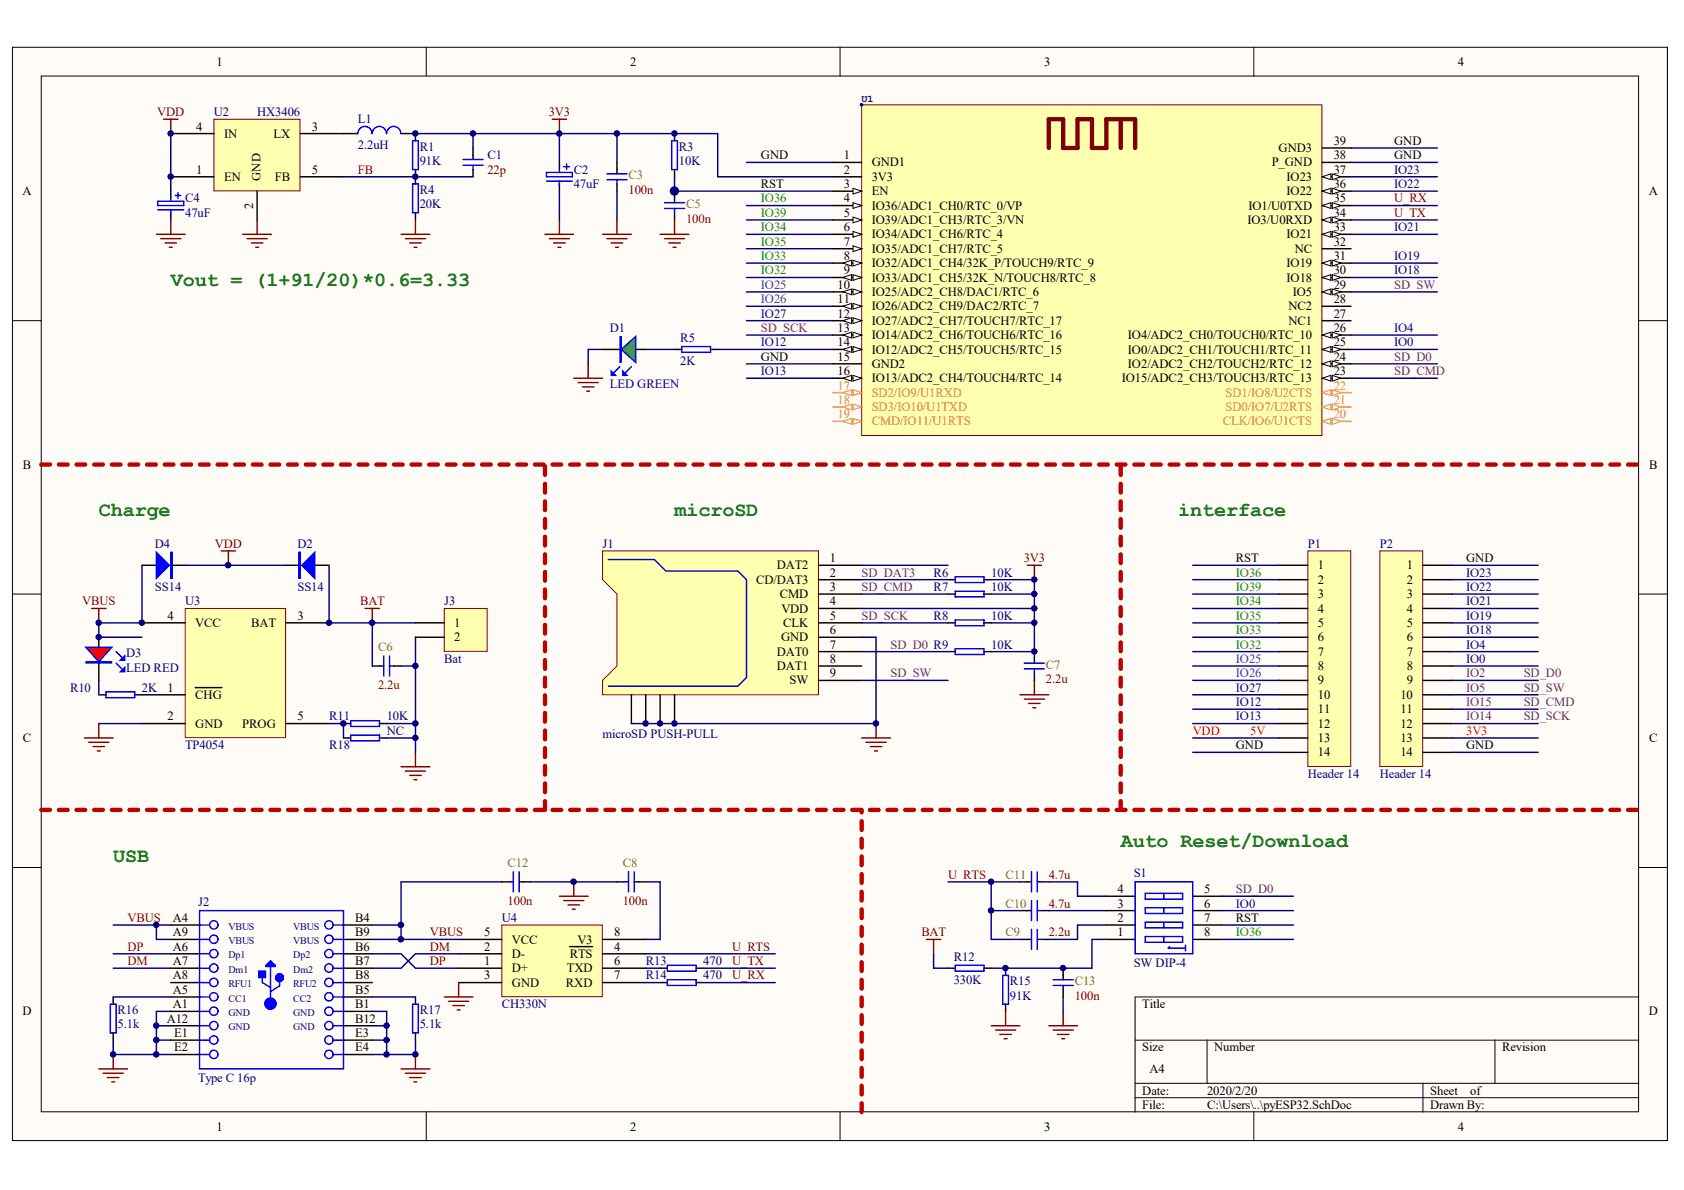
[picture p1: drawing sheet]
# Altium schematic sheet pyESP32.SchDoc
size A4

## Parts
C1  22p  [C0402]
C2  47uF  [3216]
C3  100n  [C0402]
C4  47uF  [3216]
C5  100n  [C0402]
C6  2.2u  [C0402]
C7  2.2u  [C0402]
C8  100n  [C0402]
C9  2.2u  [C0402]
C10  4.7u  [C0402]
C11  4.7u  [C0402]
C12  100n  [C0402]
C13  100n  [C0402]
D1  LED GREEN  [LED_0603_GREEN]
D2  SS14  [SOD-123]
D3  LED RED  [LED_0603_RED]
D4  SS14  [SOD-123]
J1  microSD PUSH-PULL  [microSD-1]
J2  Type C 16p  [Type-C 16P]
J3  Bat  [2P-1.25]
L1  2.2uH  [IND-252012]
P1  Header 14  [HDR1X14]
P2  Header 14  [HDR1X14]
R1  91K  [SMD0402]
R3  10K  [SMD0402]
R4  20K  [SMD0402]
R5  2K  [SMD0402]
R6  10K  [SMD0402]
R7  10K  [SMD0402]
R8  10K  [SMD0402]
R9  10K  [SMD0402]
R10  2K  [SMD0402]
R11  10K  [SMD0402]
R12  330K  [SMD0402]
R13  470  [SMD0402]
R14  470  [SMD0402]
R15  91K  [SMD0402]
R16  5.1k  [SMD0402]
R17  5.1k  [SMD0402]
R18  NC  [SMD0402]
S1  SW DIP-4  [SW-SMD4]
U1  ESP32-WROVER  [ESP32-WROVER]  (value not drawn)
U2  HX3406  [SOT23-5]
U3  TP4054  [SOT23-5]
U4  CH330N  [NSO8_M]

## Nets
3V3: C1.2 C2.1 C3.2 C7.2 J1.4(VDD) L1.2 P2.13 R1.2 R3.2 R6.1 R7.1 R8.1 R9.1 U1.2(3V3)
5V: C4.1 D2.2 D4.2 P1.13 U2.1(EN) U2.4(IN)  [also labelled VDD]
BAT: C6.2 D2.1 J3.1 R12.2 U3.3(BAT)
GND: C2.2 C3.1 C4.2 C5.1 C6.1 C7.1 C8.1 C12.2 C13.1 D1.2 J1.6(GND) J1.GP1 J1.GP2 J1.GP3 J1.GP4 J2.A1(GND) J2.A12(GND) J2.B1(GND) J2.B12(GND) J2.E1 J2.E2 J2.E3 J2.E4 J3.2 P1.14 P2.1 P2.14 R4.1 R11.1 R15.1 R16.2 R17.2 R18.1 U1.1(GND1) U1.15(GND2) U1.38(P_GND) U1.39(GND3) U2.2(GND) U3.2(GND) U4.3(GND)
VBUS: C12.1 D3.1 D4.1 J2.A4(VBUS) J2.A9(VBUS) J2.B4(VBUS) J2.B9(VBUS) U3.4(VCC) U4.5(VCC)
DM: J2.A7(Dm1) J2.B7(Dm2) U4.2(D-)
DP: J2.A6(Dp1) J2.B6(Dp2) U4.1(D+)
FB: C1.1 R1.1 R4.2 U2.5(FB)
IO0: P2.8 S1.6(B3) U1.25(IO0/ADC2_CH1/TOUCH1/RTC_11)
IO2: J1.7(DAT0) P2.9 R9.2 S1.5(B4) U1.24(IO2/ADC2_CH2/TOUCH2/RTC_12)  [also labelled SD_D0]
IO4: P2.7 U1.26(IO4/ADC2_CH0/TOUCH0/RTC_10)
IO5: J1.9(SW) P2.10 U1.29(IO5)  [also labelled SD_SW]
IO12: P1.11 R5.2 U1.14(IO12/ADC2_CH5/TOUCH5/RTC_15)
IO13: P1.12 U1.16(IO13/ADC2_CH4/TOUCH4/RTC_14)
IO14: J1.5(CLK) P2.12 R8.2 U1.13(IO14/ADC2_CH6/TOUCH6/RTC_16)  [also labelled SD_SCK]
IO15: J1.3(CMD) P2.11 R7.2 U1.23(IO15/ADC2_CH3/TOUCH3/RTC_13)  [also labelled SD_CMD]
IO18: P2.6 U1.30(IO18)
IO19: P2.5 U1.31(IO19)
IO21: P2.4 U1.33(IO21)
IO22: P2.3 U1.36(IO22)
IO23: P2.2 U1.37(IO23)
IO25: P1.8 U1.10(IO25/ADC2_CH8/DAC1/RTC_6)
IO26: P1.9 U1.11(IO26/ADC2_CH9/DAC2/RTC_7)
IO27: P1.10 U1.12(IO27/ADC2_CH7/TOUCH7/RTC_17)
IO32: P1.7 U1.9(IO33/ADC1_CH5/32K_N/TOUCH8/RTC_8)
IO33: P1.6 U1.8(IO32/ADC1_CH4/32K_P/TOUCH9/RTC_9)
IO34: P1.4 U1.6(IO34/ADC1_CH6/RTC_4)
IO35: P1.5 U1.7(IO35/ADC1_CH7/RTC_5)
IO36: P1.2 S1.8(B1) U1.4(IO36/ADC1_CH0/RTC_0/VP)
IO39: P1.3 U1.5(IO39/ADC1_CH3/RTC_3/VN)
RST: C5.2 P1.1 R3.1 S1.7(B2) U1.3(EN)
SD_DAT3: J1.2(CD/DAT3) R6.2
U_RTS: C9.2 C10.2 C11.2 U4.4(~{RTS})
U_RX: R14.2 U1.35(IO1/U0TXD)
U_TX: R13.2 U1.34(IO3/U0RXD)
NetC8_2: C8.2 U4.8(V3)
NetC9_1: C9.1 S1.2(A2)
NetC10_1: C10.1 S1.3(A3)
NetC11_1: C11.1 S1.4(A4)
NetC13_2: C13.2 R12.1 R15.2 S1.1(A1)
NetD1_1: D1.1 R5.1
NetD3_2: D3.2 R10.2
NetJ2_A5: J2.A5(CC1) R16.1
NetJ2_B5: J2.B5(CC2) R17.1
NetL1_1: L1.1 U2.3(LX)
NetR10_1: R10.1 U3.1(~{CHG})
NetR11_2: R11.2 R18.2 U3.5(PROG)
NetR13_1: R13.1 U4.6(TXD)
NetR14_1: R14.1 U4.7(RXD)

Not connected (* = marked no-connect by the designer): J1 1(DAT2) 8(DAT1); J2 A8(RFU1) B8(RFU2); U1 17(SD2/IO9/U1RXD) 18(SD3/IO10/U1TXD) 19(CMD/IO11/U1RTS) 20(CLK/IO6/U1CTS) 21(SD0/IO7/U2RTS) 22(SD1/IO8/U2CTS) 27(NC1) 28(NC2) 32(NC)

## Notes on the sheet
- Vout = (1+91/20)*0.6=3.33
- (near D4) Charge
- (near J1) microSD
- interface
- USB
- (near S1) Auto Reset/Download
